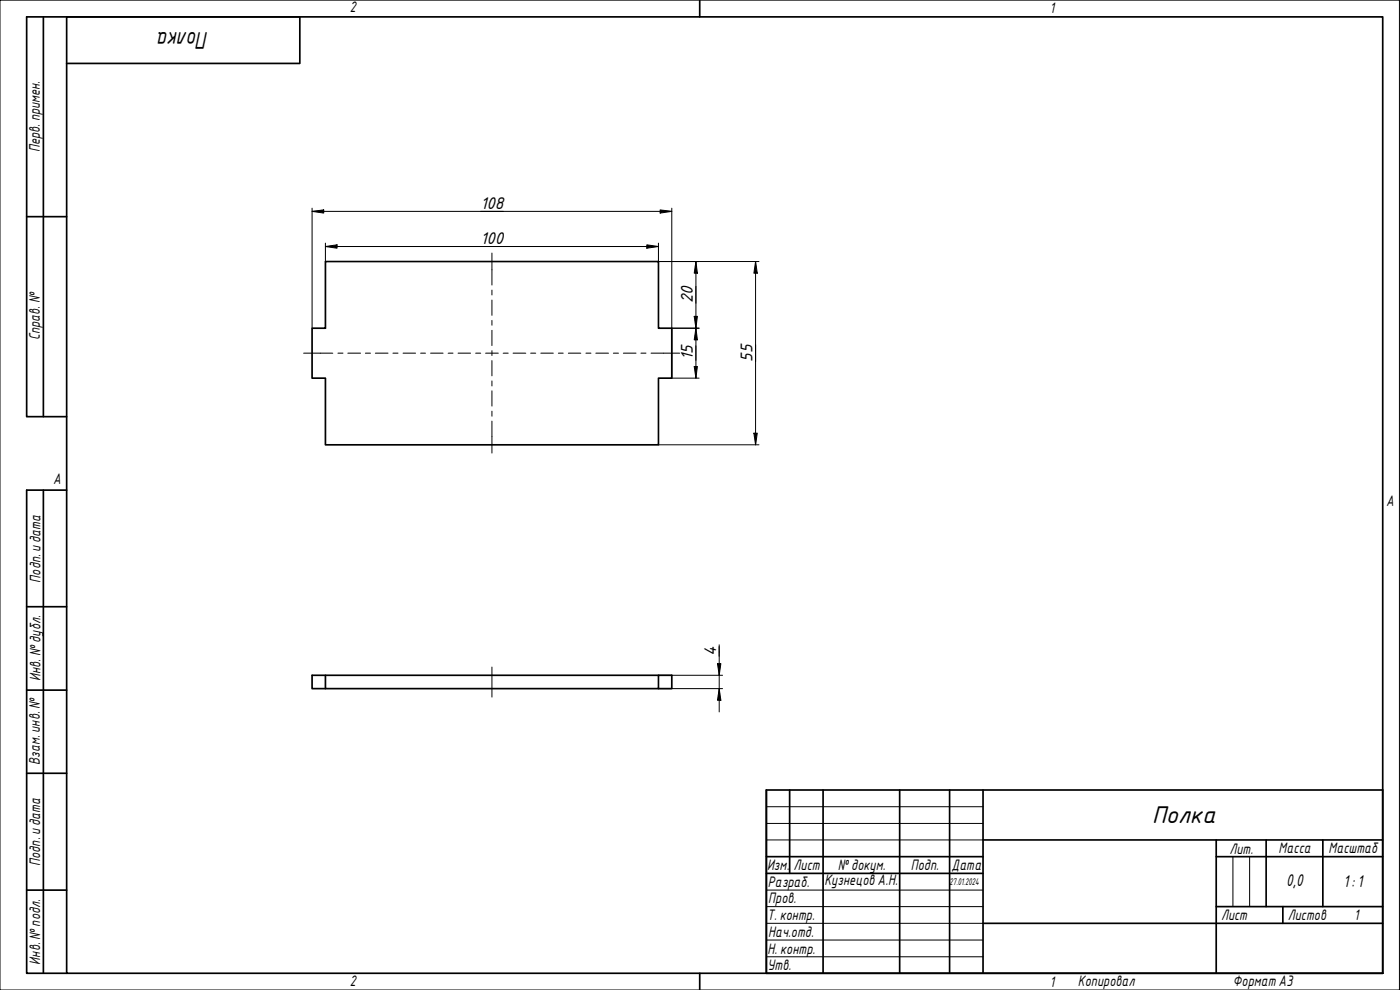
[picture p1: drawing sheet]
<svg xmlns="http://www.w3.org/2000/svg" width="420mm" height="297mm" viewBox="0 0 420 297" stroke-linecap="round" stroke-linejoin="round" font-family="sans-serif">
<path d="M97.7 78.5h99.9v20h4v15h-4v20h-99.9v-20h-4v-15h4zM97.7 206.6h-4v-4h107.9v4h-4M97.7 202.6v4h99.9v-4" fill="none" stroke="#000" stroke-width=".51"/>
<path d="M20 5.1h395v286.9h-395zM210 0v5.1M210 292v5" fill="none" stroke="#000" stroke-width=".51"/>
<path d="M0 0h420v297h-420z" fill="none" stroke="#000" stroke-width=".3"/>
<g fill="none" stroke="#000" stroke-width=".51">
<path d="M230 237h185v55h-185zM237 237v25.1M247 237v55M270 237v55M285 237v55M295 237v55M230 257h65M295 252h120M365 257h50M365 252v40M380 252v20M397 252v20"/>
<path d="M230 262.1h65M295 277h120M365 272h50M385 272v5"/>
</g>
<path d="M230 242h65M230 247.1h65M230 252h65M370 257v15M375 257v15M230 267.1h65M230 272h65M230 277h65M230 282.1h65M230 287.1h65" fill="none" stroke="#000" stroke-width=".3"/>
<path d="M13 5.1v119.9M20 19h70v-13.9h-82v119.9h12M8 65h12M13 147.1v144.9M20 147.1h-12v144.9h12M8 182h12M8 207.1h12M8 232h12M8 267.1h12" fill="none" stroke="#000" stroke-width=".51"/>
<g fill="none" stroke="#000" stroke-width=".3">
<path d="M147.6 75.9v9.6M147.6 87v1.5M147.6 90v4.6M147.6 96.1v1.5M147.6 99.1v4.6M91.1 106h8.8M101.4 106h1.5M104.4 106h3.8M109.7 106h1.5M112.6 106h3.9M117.9 106h1.5M121 106h3.7"/>
<path d="M126.2 106h1.5M129.2 106h3.8M134.5 106h1.5M137.5 106h3.7M142.7 106h1.6M145.7 106h3.8M147.6 105.2v1.5M147.6 108.2v4.6M147.6 114.3v1.5M147.6 117.3v4.5M151 106h1.5M154 106h3.8"/>
<path d="M159.3 106h1.5M162.3 106h3.8M167.6 106h1.4M170.6 106h3.7M175.8 106h1.6M178.8 106h3.8M184.1 106h1.5M187.1 106h3.8M192.3 106h1.6M195.4 106h8.6M147.6 123.4v1.5M147.6 126.4v9.5"/>
<path d="M147.6 200.1v9.1"/>
</g>
<g fill="none" stroke="#000" stroke-width=".3">
<path d="M93.7 63.4l3.5-.4v.9zM93.7 63.4h107.9M93.7 62.5v36M97.7 74l3.5-.5v1zM97.7 74h99.9M97.7 72.9v5.6M194.1 73.5l3.5 .5-3.5 .5zM197.6 72.9v5.6h30.2M198.1 63l3.5 .4-3.5 .5zM201.6 62.5v43.3M208.9 78.5l.4 3.5h-1zM208.9 78.5v35"/>
<path d="M226.8 78.5l.5 3.5h-1zM226.8 78.5v55M201.6 98.5h8.2M208.3 94.9h1l-.4 3.6zM208.9 98.5l.4 3.5h-1zM201.6 106v7.5h8.2M208.3 110h1l-.4 3.5zM197.6 133.5h30.2M226.3 130h1l-.5 3.5zM215.3 199.1h1l-.5 3.5zM215.8 193.5v20.1M197.6 202.6h19.3"/>
<path d="M197.6 206.6h19.3M215.8 206.6l.5 3.5h-1z"/>
</g>
<g fill="#000">
<path d="M93.7 63.4l3.5-.4v.9z" fill-rule="evenodd"/>
<path d="M97.7 74l3.5-.5v1z" fill-rule="evenodd"/>
<path d="M194.1 73.5l3.5 .5-3.5 .5z" fill-rule="evenodd"/>
<path d="M198.1 63l3.5 .4-3.5 .5z" fill-rule="evenodd"/>
<path d="M208.3 94.9h1l-.4 3.6z" fill-rule="evenodd"/>
<path d="M208.9 78.5l.4 3.5h-1z" fill-rule="evenodd"/>
<path d="M226.8 78.5l.5 3.5h-1z" fill-rule="evenodd"/>
<path d="M208.3 110h1l-.4 3.5z" fill-rule="evenodd"/>
<path d="M208.9 98.5l.4 3.5h-1z" fill-rule="evenodd"/>
<path d="M226.3 130h1l-.5 3.5z" fill-rule="evenodd"/>
<path d="M215.3 199.1h1l-.5 3.5z" fill-rule="evenodd"/>
<path d="M215.8 206.6l.5 3.5h-1z" fill-rule="evenodd"/>
</g>
<g font-size="7">
<text x="62.6" y="9.5" transform="rotate(180 62.6 9.5)">Полка</text>
<text x="345.8" y="247">Полка</text>
</g>
<g font-size="4.9">
<text x="144.2" y="62.6">108</text>
<text x="144.2" y="73.1">100</text>
<text x="208" y="91" transform="rotate(-90 208 91)">20</text>
<text x="208" y="108.1" transform="rotate(-90 208 108.1)">15</text>
<text x="225.9" y="108.5" transform="rotate(-90 225.9 108.5)">55</text>
<text x="214.9" y="196.9" transform="rotate(-90 214.9 196.9)">4</text>
<text x="386" y="265.9">0,0</text>
<text x="403.2" y="266.2">1: 1</text>
</g>
<g font-size="4.4">
<text x="105" y="3.7">2</text>
<text x="315" y="3.8">1</text>
<text x="11.9" y="45.6" transform="rotate(-90 11.9 45.6)">Перв. примен.</text>
<text x="12" y="102.2" transform="rotate(-90 12 102.2)">Справ. №</text>
<text x="16" y="145.2">A</text>
<text x="416" y="151.7">A</text>
<text x="12.2" y="174.8" transform="rotate(-90 12.2 174.8)">Подп. идата</text>
<text x="12.2" y="204.3" transform="rotate(-90 12.2 204.3)">Инв. №дубл.</text>
<text x="12" y="229.5" transform="rotate(-90 12 229.5)">Взам. инв. №</text>
<text x="369" y="256.1">Лит.</text>
<text x="383.7" y="256.1">Масса</text>
<text x="398.7" y="256.1">Масштаб</text>
<text x="12.1" y="259.8" transform="rotate(-90 12.1 259.8)">Подп. идата</text>
<text x="230.2" y="261.1">Изм.</text>
<text x="238.2" y="261.1">Лист</text>
<text x="251.5" y="261">№докум.</text>
<text x="273.4" y="261.2">Подп.</text>
<text x="285.6" y="261.2">Дата</text>
<text x="230.4" y="266.1">Разраб.</text>
<text x="247.4" y="265.7">Кузнецов А.Н.</text>
<text x="230.6" y="271.1">Пров.</text>
<text x="230.3" y="276.1">Т. контр.</text>
<text x="230.5" y="281.1">Нач.отд.</text>
<text x="366.5" y="276.1">Лист</text>
<text x="386.5" y="276.1">Листов</text>
<text x="406.4" y="276">1</text>
<text x="230.4" y="286.1">Н. контр.</text>
<text x="12.1" y="289.4" transform="rotate(-90 12.1 289.4)">Инв. №подл.</text>
<text x="230.3" y="291.1">Утв.</text>
<text x="105" y="295.9">2</text>
<text x="315" y="296.1">1</text>
<text x="323.5" y="295.8">Копировал</text>
<text x="370" y="295.8">Формат А3</text>
</g>
<text font-size="2.8" x="285" y="265.5">27.01.2024</text>
</svg>
